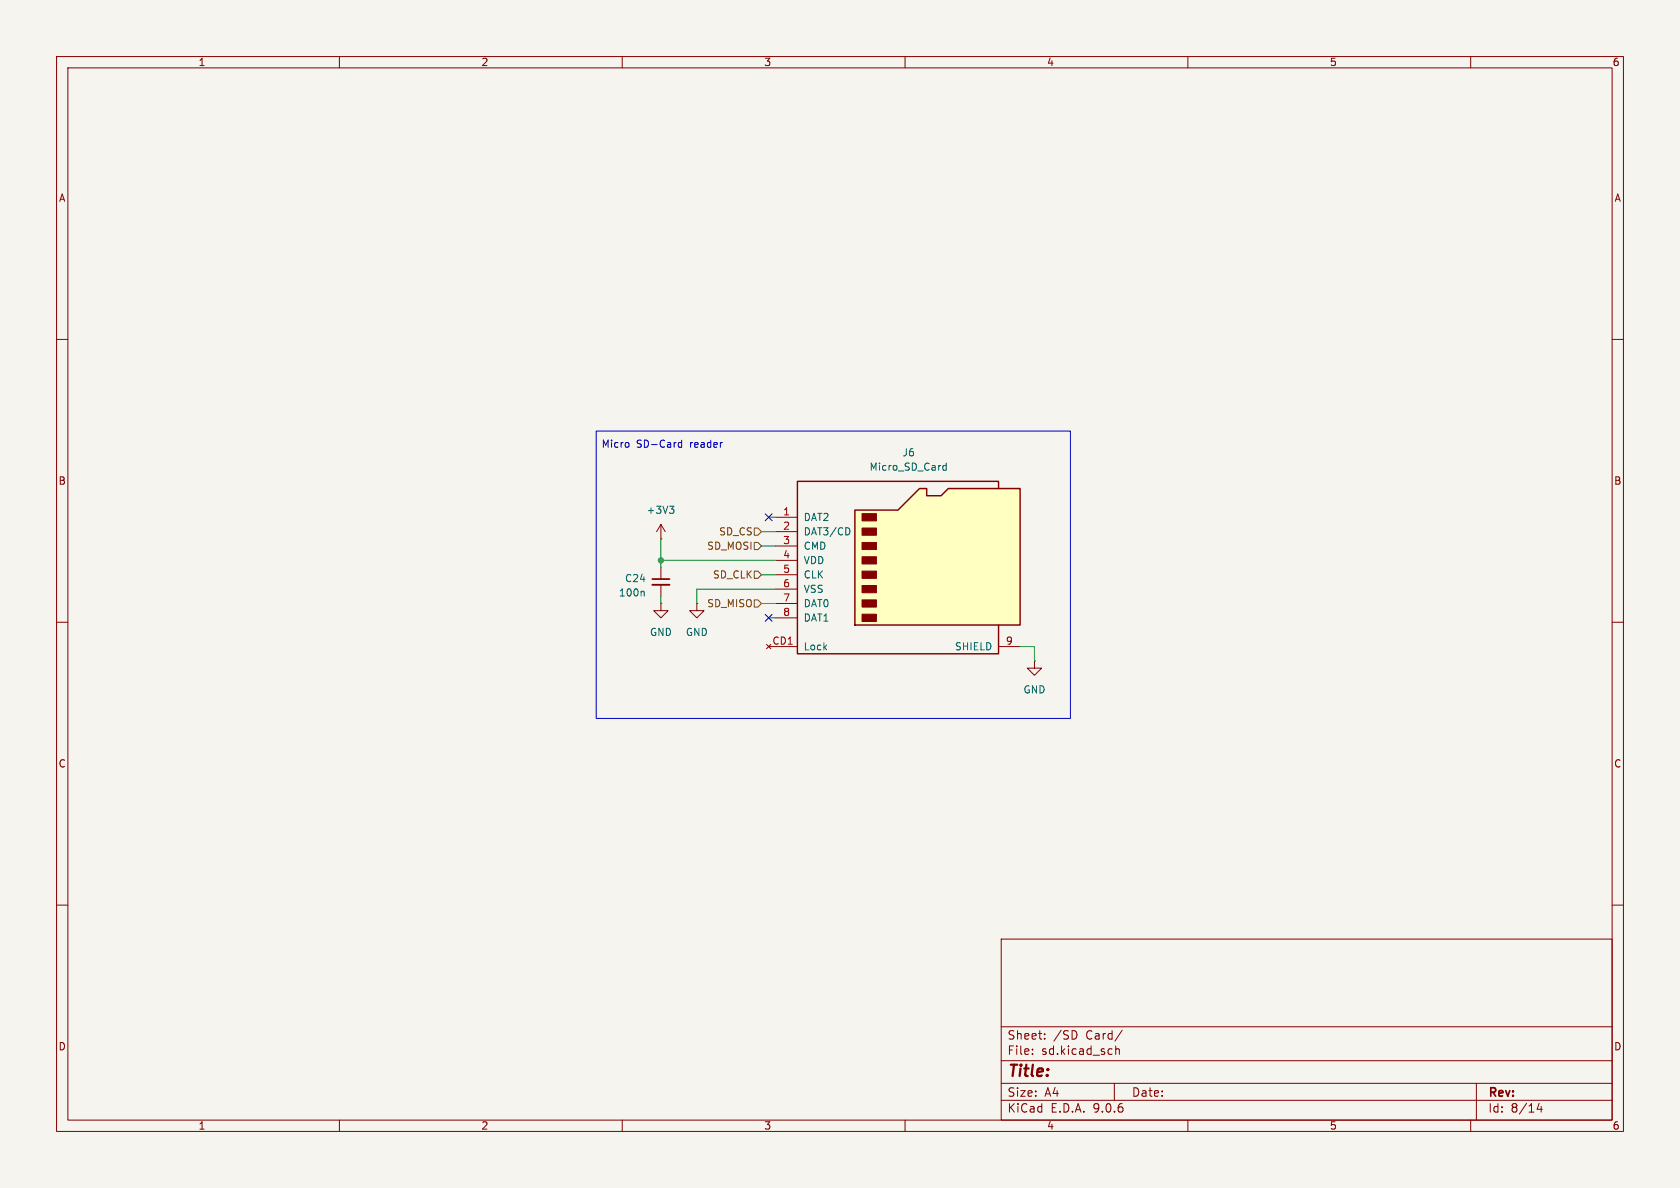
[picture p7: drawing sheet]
(kicad_sch
 (version 20250114)
 (generator "eeschema")
 (generator_version "9.0")
 (paper "A4")
 (lib_symbols
  (symbol "Device:C_Small"
   (pin_numbers (hide yes))
   (pin_names
    (offset 0.254) (hide yes)) (exclude_from_sim no) (in_bom yes) (on_board yes)
   (property "Reference" "C" (at 0.254 1.778 0) (effects (font (size 1.27 1.27)) (justify left)))
   (property "Value" "C_Small" (at 0.254 -2.032 0) (effects (font (size 1.27 1.27)) (justify left)))
   (property "Footprint" "" (at 0 0 0) (effects (font (size 1.27 1.27)) (hide yes)))
   (property "Datasheet" "~" (at 0 0 0) (effects (font (size 1.27 1.27)) (hide yes)))
   (property "Description" "Unpolarized capacitor, small symbol" (at 0 0 0) (effects (font (size 1.27 1.27)) (hide yes)))
   (symbol "C_Small_0_1"
    (polyline (pts (xy -1.524 0.508) (xy 1.524 0.508)) (stroke (width 0.3048) (type default)) (fill (type none)))
    (polyline (pts (xy -1.524 -0.508) (xy 1.524 -0.508)) (stroke (width 0.3302) (type default)) (fill (type none))))
   (symbol "C_Small_1_1"
    (pin passive line (at 0 2.54 270) (length 2.032) (name "~" (effects (font (size 1.27 1.27)))) (number "1" (effects (font (size 1.27 1.27)))))
    (pin passive line (at 0 -2.54 90) (length 2.032) (name "~" (effects (font (size 1.27 1.27)))) (number "2" (effects (font (size 1.27 1.27))))))
   (embedded_fonts no))
  (symbol "ProjectSymbols:Micro_SD_Card"
   (pin_names
    (offset 1.016)) (exclude_from_sim no) (in_bom yes) (on_board yes)
   (property "Reference" "J" (at -16.51 15.24 0) (effects (font (size 1.27 1.27))))
   (property "Value" "Micro_SD_Card" (at 16.51 15.24 0) (effects (font (size 1.27 1.27)) (justify right)))
   (property "Footprint" "ProjectFootprints:MSD1A" (at 29.21 7.62 0) (effects (font (size 1.27 1.27)) (hide yes)))
   (property "Datasheet" "https://www.mouser.de/datasheet/2/1628/msd_1_a-3510386.pdf" (at 0 0 0) (effects (font (size 1.27 1.27)) (hide yes)))
   (property "Description" "Micro SD Card Socket" (at 0 0 0) (effects (font (size 1.27 1.27)) (hide yes)))
   (property "MNR" "179-MSD-1-A" (at 0 0 0) (effects (font (size 1.27 1.27)) (hide yes)))
   (symbol "Micro_SD_Card_0_1"
    (polyline (pts (xy -8.89 -11.43) (xy -8.89 8.89) (xy -1.27 8.89) (xy 2.54 12.7) (xy 3.81 12.7) (xy 3.81 11.43) (xy 6.35 11.43) (xy 7.62 12.7) (xy 20.32 12.7) (xy 20.32 -11.43) (xy -8.89 -11.43)) (stroke (width 0.254) (type default)) (fill (type background)))
    (rectangle (start -7.62 8.255) (end -5.08 6.985) (stroke (width 0) (type default)) (fill (type outline)))
    (rectangle (start -7.62 5.715) (end -5.08 4.445) (stroke (width 0) (type default)) (fill (type outline)))
    (rectangle (start -7.62 3.175) (end -5.08 1.905) (stroke (width 0) (type default)) (fill (type outline)))
    (rectangle (start -7.62 0.635) (end -5.08 -0.635) (stroke (width 0) (type default)) (fill (type outline)))
    (rectangle (start -7.62 -1.905) (end -5.08 -3.175) (stroke (width 0) (type default)) (fill (type outline)))
    (rectangle (start -7.62 -4.445) (end -5.08 -5.715) (stroke (width 0) (type default)) (fill (type outline)))
    (rectangle (start -7.62 -6.985) (end -5.08 -8.255) (stroke (width 0) (type default)) (fill (type outline)))
    (rectangle (start -7.62 -9.525) (end -5.08 -10.795) (stroke (width 0) (type default)) (fill (type outline)))
    (polyline (pts (xy 16.51 12.7) (xy 16.51 13.97) (xy -19.05 13.97) (xy -19.05 -16.51) (xy 16.51 -16.51) (xy 16.51 -11.43)) (stroke (width 0.254) (type default)) (fill (type none))))
   (symbol "Micro_SD_Card_1_1"
    (pin no_connect line (at -24.13 -15.24 0) (length 5.08) (name "Lock" (effects (font (size 1.27 1.27)))) (number "CD1" (effects (font (size 1.27 1.27)))))
    (pin bidirectional line (at -22.86 7.62 0) (length 3.81) (name "DAT2" (effects (font (size 1.27 1.27)))) (number "1" (effects (font (size 1.27 1.27)))))
    (pin bidirectional line (at -22.86 5.08 0) (length 3.81) (name "DAT3/CD" (effects (font (size 1.27 1.27)))) (number "2" (effects (font (size 1.27 1.27)))))
    (pin input line (at -22.86 2.54 0) (length 3.81) (name "CMD" (effects (font (size 1.27 1.27)))) (number "3" (effects (font (size 1.27 1.27)))))
    (pin power_in line (at -22.86 0 0) (length 3.81) (name "VDD" (effects (font (size 1.27 1.27)))) (number "4" (effects (font (size 1.27 1.27)))))
    (pin input line (at -22.86 -2.54 0) (length 3.81) (name "CLK" (effects (font (size 1.27 1.27)))) (number "5" (effects (font (size 1.27 1.27)))))
    (pin power_in line (at -22.86 -5.08 0) (length 3.81) (name "VSS" (effects (font (size 1.27 1.27)))) (number "6" (effects (font (size 1.27 1.27)))))
    (pin bidirectional line (at -22.86 -7.62 0) (length 3.81) (name "DAT0" (effects (font (size 1.27 1.27)))) (number "7" (effects (font (size 1.27 1.27)))))
    (pin bidirectional line (at -22.86 -10.16 0) (length 3.81) (name "DAT1" (effects (font (size 1.27 1.27)))) (number "8" (effects (font (size 1.27 1.27)))))
    (pin passive line (at 20.32 -15.24 180) (length 3.81) (name "SHIELD" (effects (font (size 1.27 1.27)))) (number "9" (effects (font (size 1.27 1.27))))))
   (embedded_fonts no))
  (symbol "power:+3V3"
   (power)
   (pin_numbers (hide yes))
   (pin_names
    (offset 0) (hide yes)) (exclude_from_sim no) (in_bom yes) (on_board yes)
   (property "Reference" "#PWR" (at 0 -3.81 0) (effects (font (size 1.27 1.27)) (hide yes)))
   (property "Value" "+3V3" (at 0 3.556 0) (effects (font (size 1.27 1.27))))
   (property "Footprint" "" (at 0 0 0) (effects (font (size 1.27 1.27)) (hide yes)))
   (property "Datasheet" "" (at 0 0 0) (effects (font (size 1.27 1.27)) (hide yes)))
   (property "Description" "Power symbol creates a global label with name \"+3V3\"" (at 0 0 0) (effects (font (size 1.27 1.27)) (hide yes)))
   (symbol "+3V3_0_1"
    (polyline (pts (xy -0.762 1.27) (xy 0 2.54)) (stroke (width 0) (type default)) (fill (type none)))
    (polyline (pts (xy 0 2.54) (xy 0.762 1.27)) (stroke (width 0) (type default)) (fill (type none)))
    (polyline (pts (xy 0 0) (xy 0 2.54)) (stroke (width 0) (type default)) (fill (type none))))
   (symbol "+3V3_1_1"
    (pin power_in line (at 0 0 90) (length 0) (name "~" (effects (font (size 1.27 1.27)))) (number "1" (effects (font (size 1.27 1.27))))))
   (embedded_fonts no))
  (symbol "power:GND"
   (power)
   (pin_numbers (hide yes))
   (pin_names
    (offset 0) (hide yes)) (exclude_from_sim no) (in_bom yes) (on_board yes)
   (property "Reference" "#PWR" (at 0 -6.35 0) (effects (font (size 1.27 1.27)) (hide yes)))
   (property "Value" "GND" (at 0 -3.81 0) (effects (font (size 1.27 1.27))))
   (property "Footprint" "" (at 0 0 0) (effects (font (size 1.27 1.27)) (hide yes)))
   (property "Datasheet" "" (at 0 0 0) (effects (font (size 1.27 1.27)) (hide yes)))
   (property "Description" "Power symbol creates a global label with name \"GND\" , ground" (at 0 0 0) (effects (font (size 1.27 1.27)) (hide yes)))
   (symbol "GND_0_1"
    (polyline (pts (xy 0 0) (xy 0 -1.27) (xy 1.27 -1.27) (xy 0 -2.54) (xy -1.27 -1.27) (xy 0 -1.27)) (stroke (width 0) (type default)) (fill (type none))))
   (symbol "GND_1_1"
    (pin power_in line (at 0 0 270) (length 0) (name "~" (effects (font (size 1.27 1.27)))) (number "1" (effects (font (size 1.27 1.27))))))
   (embedded_fonts no)))
 (rectangle
  (start 105.41 76.2)
  (end 189.23 127)
  (stroke (width 0) (type default))
  (fill (type none)))
 (text "Micro SD-Card reader"
  (exclude_from_sim no)
  (at 117.094 78.74 0)
  (effects (font (size 1.27 1.27))))
 (junction
  (at 116.84 99.06)
  (diameter 0)
  (color 0 0 0 0))
 (no_connect
  (at 135.89 109.22))
 (no_connect
  (at 135.89 91.44))
 (wire
  (pts (xy 116.84 105.41) (xy 116.84 106.68))
  (stroke (width 0) (type default)))
 (wire
  (pts (xy 135.89 91.44) (xy 137.16 91.44))
  (stroke (width 0) (type default)))
 (wire
  (pts (xy 134.62 101.6) (xy 137.16 101.6))
  (stroke (width 0) (type default)))
 (wire
  (pts (xy 116.84 99.06) (xy 116.84 100.33))
  (stroke (width 0) (type default)))
 (wire
  (pts (xy 123.19 104.14) (xy 137.16 104.14))
  (stroke (width 0) (type default)))
 (wire
  (pts (xy 116.84 99.06) (xy 137.16 99.06))
  (stroke (width 0) (type default)))
 (wire
  (pts (xy 180.34 114.3) (xy 182.88 114.3))
  (stroke (width 0) (type default)))
 (wire
  (pts (xy 135.89 109.22) (xy 137.16 109.22))
  (stroke (width 0) (type default)))
 (wire
  (pts (xy 134.62 106.68) (xy 137.16 106.68))
  (stroke (width 0) (type default)))
 (wire
  (pts (xy 134.62 93.98) (xy 137.16 93.98))
  (stroke (width 0) (type default)))
 (wire
  (pts (xy 123.19 104.14) (xy 123.19 106.68))
  (stroke (width 0) (type default)))
 (wire
  (pts (xy 116.84 95.25) (xy 116.84 99.06))
  (stroke (width 0) (type default)))
 (wire
  (pts (xy 182.88 114.3) (xy 182.88 116.84))
  (stroke (width 0) (type default)))
 (wire
  (pts (xy 134.62 96.52) (xy 137.16 96.52))
  (stroke (width 0) (type default)))
 (hierarchical_label "SD_MISO"
  (shape input)
  (at 134.62 106.68 180)
  (effects (font (size 1.27 1.27)) (justify right)))
 (hierarchical_label "SD_MOSI"
  (shape input)
  (at 134.62 96.52 180)
  (effects (font (size 1.27 1.27)) (justify right)))
 (hierarchical_label "SD_CS"
  (shape input)
  (at 134.62 93.98 180)
  (effects (font (size 1.27 1.27)) (justify right)))
 (hierarchical_label "SD_CLK"
  (shape input)
  (at 134.62 101.6 180)
  (effects (font (size 1.27 1.27)) (justify right)))
 (symbol
  (lib_id "power:GND")
  (at 123.19 106.68 0)
  (unit 1)
  (exclude_from_sim no)
  (in_bom yes)
  (on_board yes)
  (dnp no)
  (fields_autoplaced yes)
  (property "Reference" "#PWR081" (at 123.19 113.03 0) (effects (font (size 1.27 1.27)) (hide yes)))
  (property "Value" "GND" (at 123.19 111.76 0) (effects (font (size 1.27 1.27))))
  (property "Footprint" "" (at 123.19 106.68 0) (effects (font (size 1.27 1.27)) (hide yes)))
  (property "Datasheet" "" (at 123.19 106.68 0) (effects (font (size 1.27 1.27)) (hide yes)))
  (property "Description" "Power symbol creates a global label with name \"GND\" , ground" (at 123.19 106.68 0) (effects (font (size 1.27 1.27)) (hide yes)))
  (pin "1"))
 (symbol
  (lib_id "power:GND")
  (at 182.88 116.84 0)
  (unit 1)
  (exclude_from_sim no)
  (in_bom yes)
  (on_board yes)
  (dnp no)
  (fields_autoplaced yes)
  (property "Reference" "#PWR082" (at 182.88 123.19 0) (effects (font (size 1.27 1.27)) (hide yes)))
  (property "Value" "GND" (at 182.88 121.92 0) (effects (font (size 1.27 1.27))))
  (property "Footprint" "" (at 182.88 116.84 0) (effects (font (size 1.27 1.27)) (hide yes)))
  (property "Datasheet" "" (at 182.88 116.84 0) (effects (font (size 1.27 1.27)) (hide yes)))
  (property "Description" "Power symbol creates a global label with name \"GND\" , ground" (at 182.88 116.84 0) (effects (font (size 1.27 1.27)) (hide yes)))
  (pin "1"))
 (symbol
  (lib_id "power:GND")
  (at 116.84 106.68 0)
  (unit 1)
  (exclude_from_sim no)
  (in_bom yes)
  (on_board yes)
  (dnp no)
  (fields_autoplaced yes)
  (property "Reference" "#PWR080" (at 116.84 113.03 0) (effects (font (size 1.27 1.27)) (hide yes)))
  (property "Value" "GND" (at 116.84 111.76 0) (effects (font (size 1.27 1.27))))
  (property "Footprint" "" (at 116.84 106.68 0) (effects (font (size 1.27 1.27)) (hide yes)))
  (property "Datasheet" "" (at 116.84 106.68 0) (effects (font (size 1.27 1.27)) (hide yes)))
  (property "Description" "Power symbol creates a global label with name \"GND\" , ground" (at 116.84 106.68 0) (effects (font (size 1.27 1.27)) (hide yes)))
  (pin "1"))
 (symbol
  (lib_id "power:+3V3")
  (at 116.84 95.25 0)
  (unit 1)
  (exclude_from_sim no)
  (in_bom yes)
  (on_board yes)
  (dnp no)
  (fields_autoplaced yes)
  (property "Reference" "#PWR079" (at 116.84 99.06 0) (effects (font (size 1.27 1.27)) (hide yes)))
  (property "Value" "+3V3" (at 116.84 90.17 0) (effects (font (size 1.27 1.27))))
  (property "Footprint" "" (at 116.84 95.25 0) (effects (font (size 1.27 1.27)) (hide yes)))
  (property "Datasheet" "" (at 116.84 95.25 0) (effects (font (size 1.27 1.27)) (hide yes)))
  (property "Description" "Power symbol creates a global label with name \"+3V3\"" (at 116.84 95.25 0) (effects (font (size 1.27 1.27)) (hide yes)))
  (pin "1"))
 (symbol
  (lib_id "ProjectSymbols:Micro_SD_Card")
  (at 160.02 99.06 0)
  (unit 1)
  (exclude_from_sim no)
  (in_bom yes)
  (on_board yes)
  (dnp no)
  (fields_autoplaced yes)
  (property "Reference" "J6" (at 160.655 80.01 0) (effects (font (size 1.27 1.27))))
  (property "Value" "Micro_SD_Card" (at 160.655 82.55 0) (effects (font (size 1.27 1.27))))
  (property "Footprint" "ProjectFootprints:MSD1A" (at 189.23 91.44 0) (effects (font (size 1.27 1.27)) (hide yes)))
  (property "Datasheet" "https://www.mouser.de/datasheet/2/1628/msd_1_a-3510386.pdf" (at 160.02 99.06 0) (effects (font (size 1.27 1.27)) (hide yes)))
  (property "Description" "Micro SD Card Socket" (at 160.02 99.06 0) (effects (font (size 1.27 1.27)) (hide yes)))
  (property "MNR" "179-MSD-1-A" (at 160.02 99.06 0) (effects (font (size 1.27 1.27)) (hide yes)))
  (property "LCSC" "C393941" (at 160.02 99.06 0) (effects (font (size 1.27 1.27)) (hide yes)))
  (pin "1")
  (pin "5")
  (pin "8")
  (pin "2")
  (pin "4")
  (pin "7")
  (pin "CD1")
  (pin "3")
  (pin "6")
  (pin "9"))
 (symbol
  (lib_id "Device:C_Small")
  (at 116.84 102.87 0)
  (mirror y)
  (unit 1)
  (exclude_from_sim no)
  (in_bom yes)
  (on_board yes)
  (dnp no)
  (property "Reference" "C24" (at 114.3 102.2413 0) (effects (font (size 1.27 1.27)) (justify left)))
  (property "Value" "100n" (at 114.3 104.7813 0) (effects (font (size 1.27 1.27)) (justify left)))
  (property "Footprint" "Capacitor_SMD:C_0603_1608Metric" (at 116.84 102.87 0) (effects (font (size 1.27 1.27)) (hide yes)))
  (property "Datasheet" "https://www.mouser.de/datasheet/2/281/1/GCM188R91E104KA37_04A-3144793.pdf" (at 116.84 102.87 0) (effects (font (size 1.27 1.27)) (hide yes)))
  (property "Description" "" (at 116.84 102.87 0) (effects (font (size 1.27 1.27)) (hide yes)))
  (property "MNR" "81-GCM188R91E104KA7D" (at 116.84 102.87 0) (effects (font (size 1.27 1.27)) (hide yes)))
  (property "LCSC" "C14663" (at 116.84 102.87 0) (effects (font (size 1.27 1.27)) (hide yes)))
  (pin "1")
  (pin "2")))
